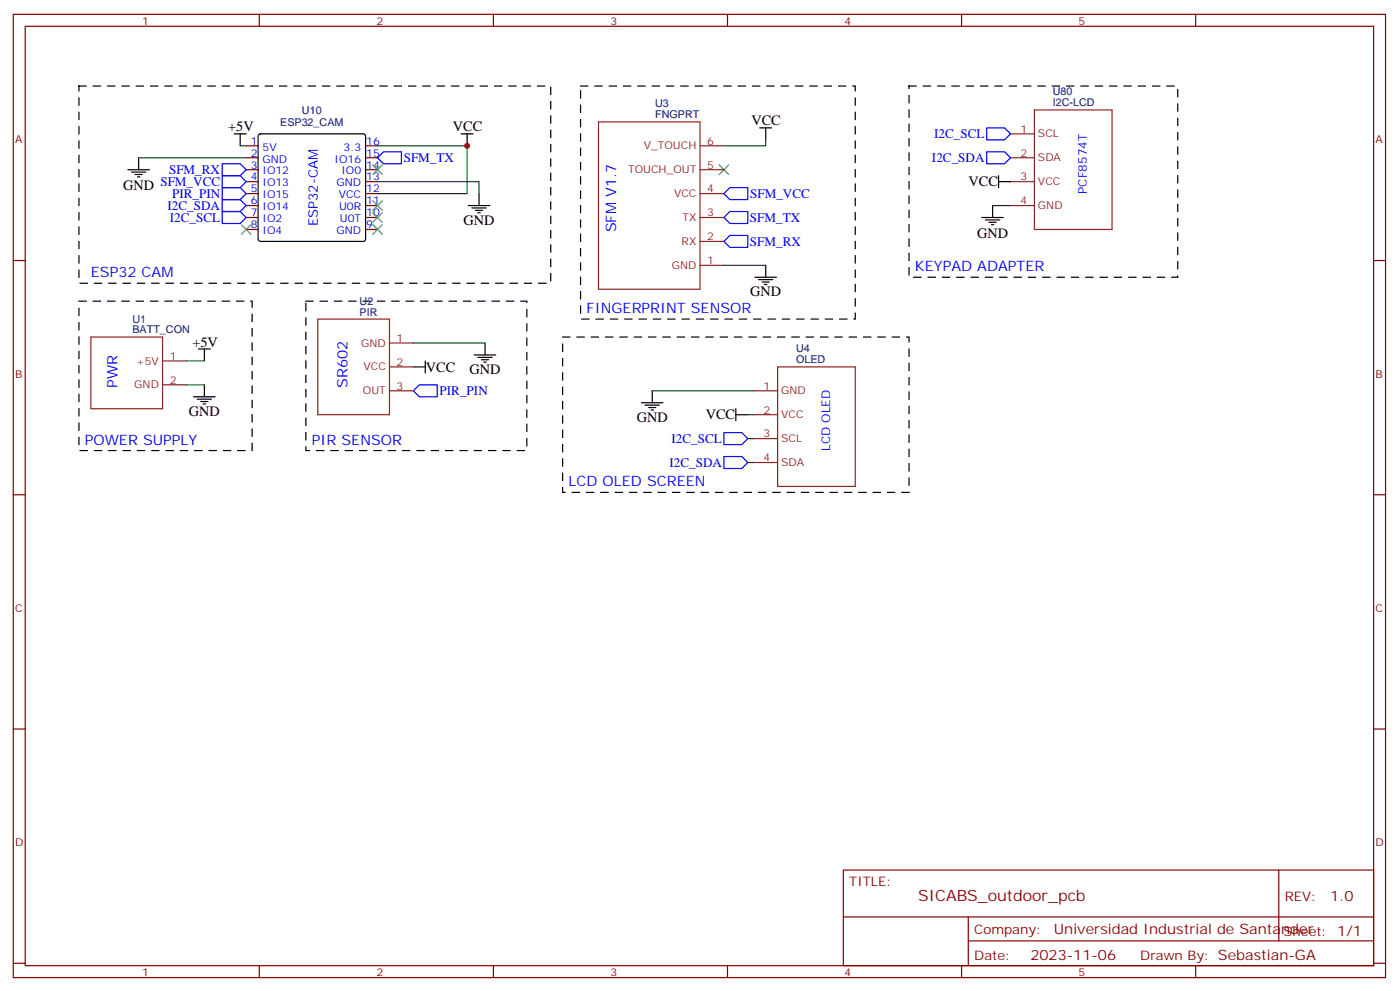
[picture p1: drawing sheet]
<svg xmlns="http://www.w3.org/2000/svg" width="414mm" height="293mm" viewBox="0 0 414 293" stroke-linecap="round" stroke-linejoin="round" font-family="sans-serif">
<g fill="none" stroke="#870000" stroke-width=".35">
<path d="M3.9 4.2h405.4v284.4h-405.4zM7.4 7.8h398.3v277.2h-398.3zM76.6 4.2v3.6M145.7 4.2v3.6M214.9 4.2v3.6M284 4.2v3.6M353.2 4.2v3.6M72.7 43h3.5M72.7 46.6h3.5M72.7 50.1h3.5M72.7 53.6h3.5M72.7 57.2h3.5"/>
<path d="M108 43h3.5M108 46.6h3.5M108 50.1h3.5M108 53.6h3.5M108 57.2h3.5M3.9 76.9h3.5M72.7 60.7h3.5M72.7 64.2h3.5M72.7 67.7h3.5M108 60.7h3.5M108 64.2h3.5M108 67.7h3.5"/>
<path d="M405.7 76.9h3.6M3.9 146h3.5M405.7 146h3.6M3.9 215.2h3.5M405.7 215.2h3.6M249.1 256.8h156.6v28.2h-156.6zM377.7 256.8v20.9M249.1 270.7h156.5M286 277.7h119.6M286 270.7v14.1M3.9 284.3h3.5M76.6 285v3.6"/>
<path d="M145.7 285v3.6M214.9 285v3.6M284 285v3.6M353.2 285v3.6M405.7 284.3h3.6"/>
</g>
<g fill="none" stroke="#000" stroke-width=".35">
<path d="M69.2 39.5h3.5M70.9 39.5v3.5M76.5 39.7l.4-.2h30.4l.5 .2 .2 .5v30.4l-.2 .5-.5 .2h-30.4l-.5-.3-.2-.4v-30.4zM136.2 39.5h3.5M138 39.5v3.5M224.4 37.7h3.5M226.2 37.7v3.6M37.8 50.1h6.3M38.8 50.8h4.3M39.9 51.5h2.1M40.6 52.2h.7M41 46.6v3.5"/>
<path d="M141.5 57.2v3.5M295 53.6h3.5M295 51.9v3.5M138.3 60.7h6.4M139.4 61.4h4.2M140.4 62.1h2.2M141.1 62.8h.8M226.2 78.3v3.5M290 64.2h6.4M291.1 64.9h4.2M292.1 65.6h2.2M292.8 66.3h.7"/>
<path d="M293.2 60.7v3.5M223 81.8h6.3M224 82.6h4.3M225.1 83.3h2.1M225.8 84h.7M57.2 117.1h6.3M58.2 117.8h4.3M58.6 103h3.5M59.3 118.5h2.1M60 119.2h.7M60.4 103v3.5M60.4 113.6v3.5"/>
<path d="M122.1 108.3h3.5M125.6 106.5v3.6M140.1 104.8h6.3M141.1 105.5h4.3M142.2 106.2h2.1M142.9 106.9h.7M143.3 101.2v3.6M189.5 118.9h6.3M190.5 119.6h4.3M192.7 115.4v3.5M191.6 120.3h2.1M192.3 121h.7"/>
<path d="M217.3 122.4h3.6M217.3 120.7v3.5"/>
</g>
<path d="M110.1 59.3l2.8 2.8M110.1 48.7l2.8 2.8M112.9 59.3l-2.8 2.8M112.9 48.7l-2.8 2.8M212.4 48.7l2.8 2.8M215.2 48.7l-2.8 2.8M71.3 66.3l2.8 2.8M74.1 66.3l-2.8 2.8M110.1 66.3l2.8 2.8M110.1 62.8l2.8 2.8M112.9 66.3l-2.8 2.8M112.9 62.8l-2.8 2.8" fill="none" stroke="#3c3" stroke-width=".35"/>
<g fill="none" stroke="#00f" stroke-width=".35">
<path d="M291.4 37.7h5.3l1.8 1.8-1.8 1.8h-5.3zM65.7 48.3h5.2l1.8 1.8-1.8 1.8h-5.2zM65.7 51.9h5.2l1.8 1.7-1.8 1.8h-5.2zM65.7 55.4h5.2l1.8 1.8-1.8 1.7h-5.2zM65.7 58.9h5.2l1.8 1.8-1.8 1.7h-5.2zM111.5 46.6l1.8-1.8h5.3v3.5h-5.3zM213.8 57.2l1.8-1.8h5.3v3.5h-5.3zM291.4 44.8h5.3l1.8 1.8-1.8 1.7h-5.3zM65.7 62.4h5.2l1.8 1.8-1.8 1.8h-5.2zM213.8 64.2l1.8-1.8h5.3v3.6h-5.3zM213.8 71.3l1.8-1.8h5.3v3.5h-5.3zM122.1 115.4l1.8-1.8h5.3v3.5h-5.3z"/>
<path d="M213.8 127.7h5.3l1.8 1.8-1.8 1.7h-5.3zM213.8 134.8h5.3l1.8 1.7-1.8 1.8h-5.3z"/>
</g>
<g fill="none" stroke="#008700" stroke-width=".35">
<path d="M41 46.6h31.7M70.9 43h1.8M111.5 53.6h30v3.6M111.5 43h26.5v14.2h-26.5M226.2 41.3v1.7h-12.4M213.8 78.3h12.4M293.2 60.7h5.3M55.1 106.5h5.3M55.1 113.6h5.3M122.1 101.2h21.2M192.7 115.4h29.9M220.9 122.4h1.7"/>
<path d="M220.9 129.5h1.7M220.9 136.5h1.7"/>
</g>
<path d="M23.3 25.4h139.4v58.2h-139.4zM171.5 25.4h81.1v68.8h-81.1zM268.5 25.4h79.4v56.4h-79.4zM23.3 88.9h51.2v44.1h-51.2zM90.3 88.9h65.3v44.1h-65.3zM166.2 99.5h102.3v45.8h-102.3z" fill="none" stroke="#000" stroke-width=".35" stroke-dasharray="2.1 2.1"/>
<g fill="none" stroke="#8c2424" stroke-width=".35">
<path d="M176.8 36h30v49.4h-30zM298.5 39.5h7M305.5 32.5h23v35.2h-23zM206.8 43h7M206.8 50.1h7M206.8 57.2h7M298.5 46.6h7M298.5 53.6h7M206.8 64.2h7M206.8 71.3h7M206.8 78.3h7M298.5 60.7h7"/>
<path d="M26.8 99.5h21.2v21.2h-21.2zM93.9 94.2h21.1v28.2h-21.1zM48 106.5h7.1M48 113.6h7.1M115 101.2h7.1M115 108.3h7.1M115 115.4h7.1M222.6 115.4h7.1M229.7 108.3h22.9v35.3h-22.9zM222.6 122.4h7.1M222.6 129.5h7.1M222.6 136.5h7.1"/>
</g>
<circle cx="138" cy="43" r=".88" fill="#c00"/>
<text font-size="4.6" fill="#800" x="271.2" y="265.8">SICABS_outdoor_pcb</text>
<g font-size="4.2">
<text x="67.4" y="38.8">+5V</text>
<text x="133.7" y="38.8">VCC</text>
<text x="221.9" y="37">VCC</text>
<text x="36.4" y="56.2">GND</text>
<text x="286.1" y="55">VCC</text>
<text x="136.9" y="66.3">GND</text>
<text x="288.6" y="70.3">GND</text>
<text x="221.6" y="87.5">GND</text>
<text x="56.8" y="102.3">+5V</text>
<text x="125.8" y="109.7">VCC</text>
<text x="138.7" y="110.4">GND</text>
<text x="55.8" y="122.8">GND</text>
<text x="188.1" y="124.5">GND</text>
<text x="208.5" y="123.8">VCC</text>
</g>
<g font-size="4.2" fill="#00f">
<text x="182" y="68.6" transform="rotate(-90 182 68.6)">SFM V1.7</text>
<text x="26.8" y="81.8">ESP32 CAM</text>
<text x="270.3" y="80.1">KEYPAD ADAPTER</text>
<text x="173.2" y="92.4">FINGERPRINT SENSOR</text>
<text x="34.7" y="114.5" transform="rotate(-90 34.7 114.5)">PWR</text>
<text x="102.6" y="114.5" transform="rotate(-90 102.6 114.5)">SR602</text>
<text x="25.1" y="131.2">POWER SUPPLY</text>
<text x="92.1" y="131.2">PIR SENSOR</text>
<text x="168" y="143.6">LCD OLED SCREEN</text>
</g>
<g font-size="4.2" fill="#800">
<text x="392.9" y="266.1">1.0</text>
<text x="311.3" y="275.6">Universidad Industrial de Santander</text>
<text x="304.3" y="283.4">2023-11-06</text>
</g>
<g font-size="3.9" fill="#00f">
<text x="275.9" y="40.8">I2C_SCL</text>
<text x="119.2" y="47.9">SFM_TX</text>
<text x="275.3" y="47.8">I2C_SDA</text>
<text x="49.9" y="51.3">SFM_RX</text>
<text x="47.4" y="54.9">SFM_VCC</text>
<text x="50.8" y="58.4">PIR_PIN</text>
<text x="221.6" y="58.5">SFM_VCC</text>
<text x="49.5" y="61.9">I2C_SDA</text>
<text x="50.2" y="65.5">I2C_SCL</text>
<text x="221.5" y="65.5">SFM_TX</text>
<text x="93.9" y="66.8" transform="rotate(-90 93.9 66.8)">ESP32-CAM</text>
<text x="221.5" y="72.6">SFM_RX</text>
<text x="129.9" y="116.6">PIR_PIN</text>
<text x="198.3" y="130.7">I2C_SCL</text>
<text x="197.7" y="137.8">I2C_SDA</text>
</g>
<g font-size="3.9" fill="#800">
<text x="250.9" y="261.4">TITLE:</text>
<text x="379.5" y="266.1">REV:</text>
<text x="287.8" y="275.6">Company:</text>
<text x="379.1" y="276.2">Sheet: 1/1</text>
<text x="287.8" y="283.3">Date:</text>
<text x="336.8" y="283.4">Drawn By: Sebastian-GA</text>
</g>
<g font-size="3.5" fill="#00f">
<text x="321.1" y="57.3" transform="rotate(-90 321.1 57.3)">PCF8574T</text>
<text x="245.2" y="133.1" transform="rotate(-90 245.2 133.1)">LCD OLED</text>
</g>
<g font-size="3.2" fill="#800">
<text x="42" y="7.2">1</text>
<text x="111.2" y="7.2">2</text>
<text x="180.3" y="7.2">3</text>
<text x="249.4" y="7.2">4</text>
<text x="318.6" y="7.2">5</text>
<text x="4.4" y="42.3">A</text>
<text x="406.3" y="42.3">A</text>
<text x="4.4" y="111.5">B</text>
<text x="406.3" y="111.5">B</text>
<text x="4.4" y="180.6">C</text>
<text x="406.3" y="180.6">C</text>
<text x="4.4" y="249.8">D</text>
<text x="406.3" y="249.8">D</text>
<text x="42" y="288">1</text>
<text x="111.2" y="288">2</text>
<text x="180.3" y="288">3</text>
<text x="249.4" y="288">4</text>
<text x="318.6" y="288">5</text>
</g>
<g font-size="3.2" fill="#000080">
<text x="311" y="28.2">U80</text>
<text x="89.2" y="33.6">U10</text>
<text x="193.5" y="34.9">FNGPRT</text>
<text x="193.5" y="31.7">U3</text>
<text x="311" y="31.4">I2C-LCD</text>
<text x="82.8" y="37.1">ESP32_CAM</text>
<text x="106.2" y="89.9">U2</text>
<text x="39.1" y="95.4">U1</text>
<text x="106.2" y="93.1">PIR</text>
<text x="39.1" y="98.4">BATT_CON</text>
<text x="235.2" y="107.2">OLED</text>
<text x="235.2" y="104">U4</text>
</g>
<g font-size="3.2" fill="#8d2323">
<text x="301.4" y="39.2">1</text>
<text x="306.6" y="40.6">SCL</text>
<text x="190.1" y="44.1">V_TOUCH</text>
<text x="208.9" y="42.7">6</text>
<text x="301.4" y="46.2">2</text>
<text x="306.6" y="47.6">SDA</text>
<text x="185.5" y="51.2">TOUCH_OUT</text>
<text x="208.9" y="49.7">5</text>
<text x="301.4" y="53.3">3</text>
<text x="199.1" y="58.2">VCC</text>
<text x="208.9" y="56.8">4</text>
<text x="306.6" y="54.7">VCC</text>
<text x="201.6" y="65.3">TX</text>
<text x="208.9" y="63.9">3</text>
<text x="301.4" y="60.3">4</text>
<text x="306.6" y="61.7">GND</text>
<text x="208.9" y="70.9">2</text>
<text x="201.3" y="72.3">RX</text>
<text x="208.9" y="78">1</text>
<text x="198.4" y="79.4">GND</text>
<text x="117.2" y="100.9">1</text>
<text x="40.2" y="107.6">+5V</text>
<text x="50.1" y="106.2">1</text>
<text x="106.7" y="102.3">GND</text>
<text x="117.2" y="107.9">2</text>
<text x="50.1" y="113.2">2</text>
<text x="107.4" y="109.4">VCC</text>
<text x="39.7" y="114.7">GND</text>
<text x="107.2" y="116.4">OUT</text>
<text x="117.2" y="115">3</text>
<text x="225.6" y="115">1</text>
<text x="230.8" y="116.4">GND</text>
<text x="225.6" y="122.1">2</text>
<text x="230.8" y="123.5">VCC</text>
<text x="225.6" y="129.1">3</text>
<text x="230.8" y="130.5">SCL</text>
<text x="225.6" y="136.2">4</text>
<text x="230.8" y="137.6">SDA</text>
</g>
<g font-size="3.2" fill="#00f">
<text x="74" y="42.7">1</text>
<text x="74" y="46.2">2</text>
<text x="77.5" y="44.5">5V</text>
<text x="77.5" y="48">GND</text>
<text x="98.8" y="48">IO16</text>
<text x="101.5" y="44.5">3.3</text>
<text x="108.2" y="46.2">15</text>
<text x="108.2" y="42.7">16</text>
<text x="74" y="49.7">3</text>
<text x="74" y="53.3">4</text>
<text x="77.5" y="51.5">IO12</text>
<text x="100.8" y="51.5">IO0</text>
<text x="108.2" y="53.3">13</text>
<text x="108.2" y="49.7">14</text>
<text x="74" y="56.8">5</text>
<text x="77.5" y="55">IO13</text>
<text x="77.5" y="58.6">IO15</text>
<text x="99.4" y="55">GND</text>
<text x="100.1" y="58.6">VCC</text>
<text x="108.2" y="56.8">12</text>
<text x="74" y="60.3">6</text>
<text x="74" y="63.9">7</text>
<text x="77.5" y="62.1">IO14</text>
<text x="77.5" y="65.6">IO2</text>
<text x="100.1" y="62.1">U0R</text>
<text x="100.4" y="65.6">U0T</text>
<text x="108.2" y="63.9">10</text>
<text x="108.2" y="60.3">11</text>
<text x="74" y="67.4">8</text>
<text x="77.5" y="69.1">IO4</text>
<text x="99.4" y="69.1">GND</text>
<text x="108.2" y="67.4">9</text>
</g>
</svg>
